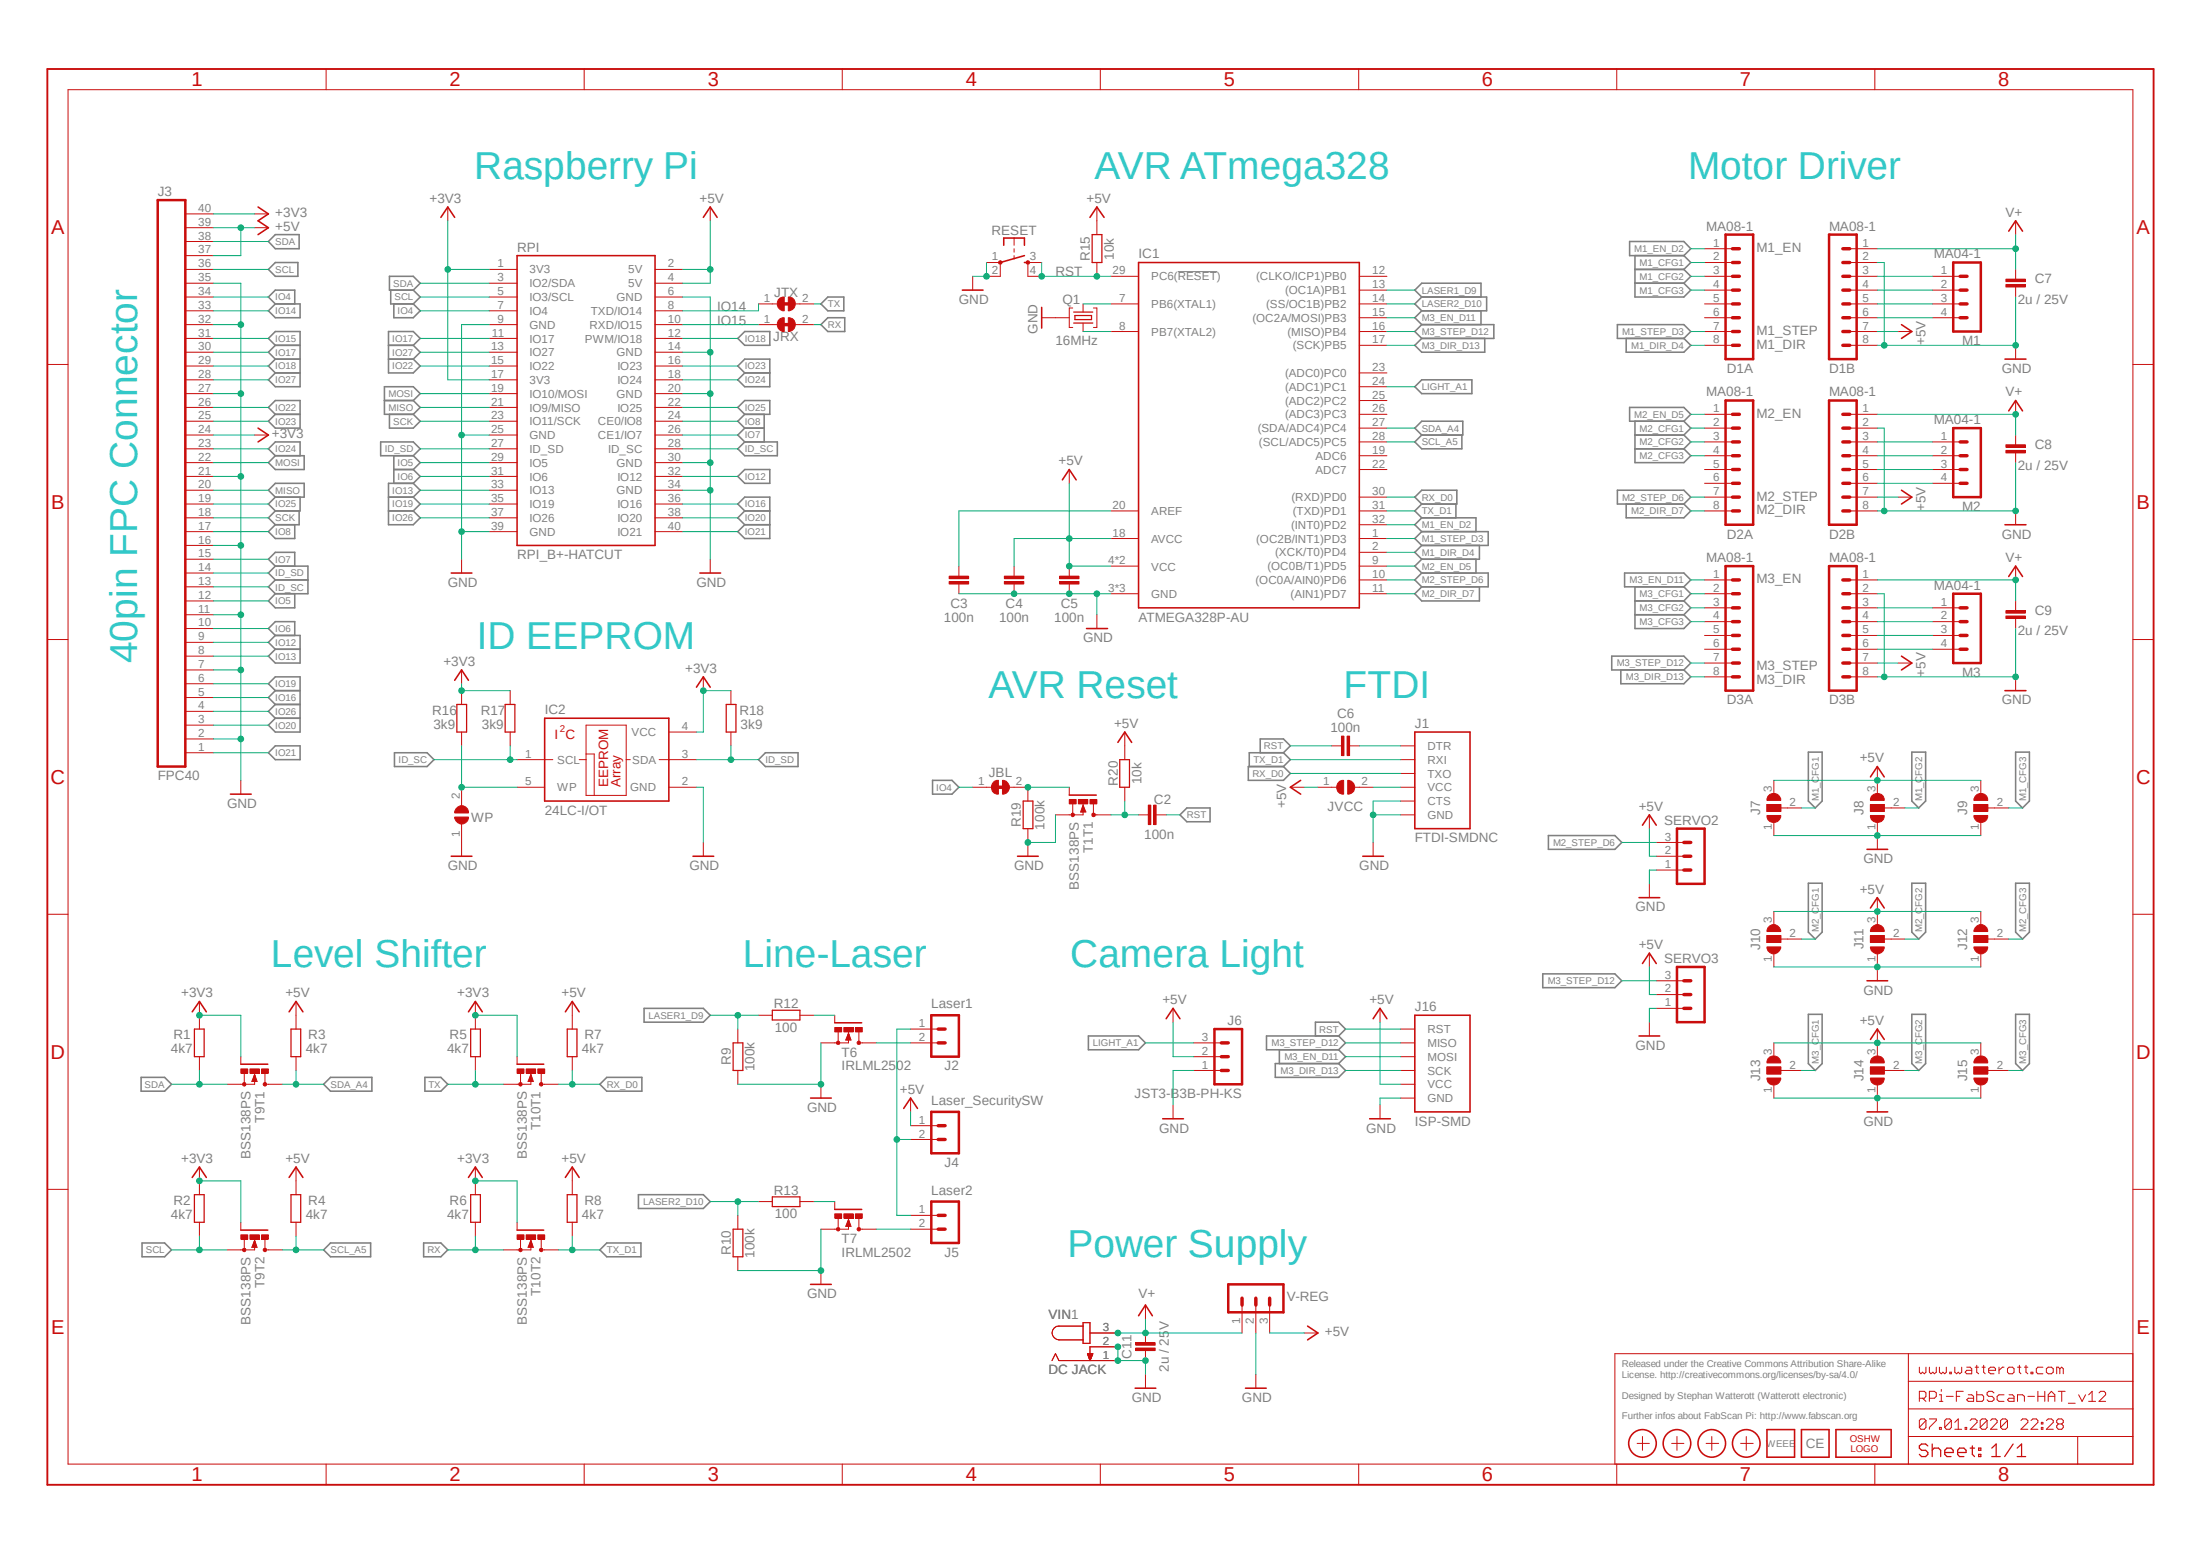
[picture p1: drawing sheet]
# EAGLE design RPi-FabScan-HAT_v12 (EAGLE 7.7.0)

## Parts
1  PASSER-07  [PASSER_07MM]
2  PASSER-07  [PASSER_07MM]
C2  100n  CAPACITOR-0402  [C0402]
C3  100n  CAPACITOR-0402  [C0402]
C4  100n  CAPACITOR-0402  [C0402]
C5  100n  CAPACITOR-0402  [C0402]
C6  100n  CAPACITOR-0402  [C0402]
C7  2u / 25V  CAPACITOR-1206  [C1206]
C8  2u / 25V  CAPACITOR-1206  [C1206]
C9  2u / 25V  CAPACITOR-1206  [C1206]
C11  2u / 25V  CAPACITOR-1206  [C1206]
D1A  MA08-1  [MA08-1]
D1B  MA08-1  [MA08-1]
D2A  MA08-1  [MA08-1]
D2B  MA08-1  [MA08-1]
D3A  MA08-1  [MA08-1]
D3B  MA08-1  [MA08-1]
IC1  ATMEGA328P-AU  [TQFP32]
IC2  24LC-I/OT  [SOT23-5]
J1  FTDI-SMDNC  [FTDI_SMDNC]
J2  Laser1  MA02-1  [MA02-1]
J3  FPC40  [FPC40-0.5]
J4  Laser_SecuritySW  MA02-1  [MA02-1]
J5  Laser2  MA02-1  [MA02-1]
J6  JST3-B3B-PH-KS  [JST_B3B-PH-KS]
J7  JUMPER3-0603-NC  [JUMPER3-0603_NC]
J8  JUMPER3-0603-NC  [JUMPER3-0603_NC]
J9  JUMPER3-0603-NC  [JUMPER3-0603_NC]
J10  JUMPER3-0603-NC  [JUMPER3-0603_NC]
J11  JUMPER3-0603-NC  [JUMPER3-0603_NC]
J12  JUMPER3-0603-NC  [JUMPER3-0603_NC]
J13  JUMPER3-0603-NC  [JUMPER3-0603_NC]
J14  JUMPER3-0603-NC  [JUMPER3-0603_NC]
J15  JUMPER3-0603-NC  [JUMPER3-0603_NC]
J16  ISP-SMD  [ISP-2X3_SMD]
JBL  JUMPER2-0402-NC  [JUMPER2-0402_NC]
JRX  JUMPER2-0402-NC  [JUMPER2-0402_NC]
JTX  JUMPER2-0402-NC  [JUMPER2-0402_NC]
JVCC  JUMPER2-0402-NC  [JUMPER2-0402_NC]
LOGO1  LOGO_CE-2  [CE_2MM]
LOGO2  OSHW_LOGOX0100  [OSHW_6X100]
LOGO3  LOGO_WEEE-4  [WEEE_4MM]
M1  MA04-1  [MA04-1]
M2  MA04-1  [MA04-1]
M3  MA04-1  [MA04-1]
Q1  16MHz  CRYSTAL-RES-32  [CRYSTAL_32X13]
R1  4k7  RESISTOR-0402  [C0402]
R2  4k7  RESISTOR-0402  [C0402]
R3  4k7  RESISTOR-0402  [C0402]
R4  4k7  RESISTOR-0402  [C0402]
R5  4k7  RESISTOR-0402  [C0402]
R6  4k7  RESISTOR-0402  [C0402]
R7  4k7  RESISTOR-0402  [C0402]
R8  4k7  RESISTOR-0402  [C0402]
R9  100k  RESISTOR-0402  [C0402]
R10  100k  RESISTOR-0402  [C0402]
R12  100  RESISTOR-0402  [C0402]
R13  100  RESISTOR-0402  [C0402]
R15  10k  RESISTOR-0402  [C0402]
R16  3k9  RESISTOR-0402  [C0402]
R17  3k9  RESISTOR-0402  [C0402]
R18  3k9  RESISTOR-0402  [C0402]
R19  100k  RESISTOR-0402  [C0402]
R20  10k  RESISTOR-0402  [C0402]
RESET  SW-TACTILE-PTS840P  [SW_PTS840P]
RPI  RPI_B+-HATCUT  [RPI-B+HAT_CUTOUT]
SERVO2  MA03-1  [MA03-1]
SERVO3  MA03-1  [MA03-1]
T1  BSS138PS  [SOT363]
T6  IRLML2502  MOSFET-N-SOT23  [SOT23]
T7  IRLML2502  MOSFET-N-SOT23  [SOT23]
T9  BSS138PS  [SOT363]
T10  BSS138PS  [SOT363]
V-REG  MA03-1  [MA03-1]
VIN  DC JACK  DC-JACK-2.1  [DC-JACK]
VIN1  DC JACK  DC-JACK-2.1  [DC-JACK]
WP  JUMPER2-0402-NC  [JUMPER2-0402_NC]
X1  PASSER-07  [PASSER_07MM]
X4  PASSER-07  [PASSER_07MM]

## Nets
+3V3: IC2.4(VCC) J3.24 J3.40 R1.1 R2.1 R5.1 R6.1 R16.2 R17.2 R18.2 RPI.1(3V3) RPI.17(3V3) T9.2(T1:G) T9.5(T2:G) T10.2(T1:G) T10.5(T2:G)
+5V: C4.2 C5.2 D1B.7 D2B.7 D3B.7 IC1.4(VCC) IC1.6(VCC) IC1.18(AVCC) J3.37 J3.39 J4.1 J6.2 J7.3 J8.3 J9.3 J10.3 J11.3 J12.3 J13.3 J14.3 J15.3 J16.VCC JVCC.1 R3.1 R4.1 R7.1 R8.1 R15.2 R20.2 RPI.2(5V) RPI.4(5V) SERVO2.2 SERVO3.2 V-REG.3
GND: C3.1 C4.1 C5.1 C7.1 C8.1 C9.1 C11.1 D1B.2 D1B.8 D2B.2 D2B.8 D3B.2 D3B.8 IC1.3(GND) IC1.5(GND) IC1.21(GND) IC2.2(GND) J1.1-GND(GND) J1.2-CTS(CTS) J3.2 J3.7 J3.11 J3.16 J3.21 J3.27 J3.32 J3.35 J6.1 J7.1 J8.1 J9.1 J10.1 J11.1 J12.1 J13.1 J14.1 J15.1 J16.GND Q1.GND R9.1 R10.1 R19.1 RESET.1 RESET.2 RPI.6(GND) RPI.9(GND) RPI.14(GND) RPI.20(GND) RPI.25(GND) RPI.30(GND) RPI.34(GND) RPI.39(GND) SERVO2.1 SERVO3.1 T1.1(T1:S) T6.2(S) T7.2(S) V-REG.2 VIN1.1 VIN1.2 VIN.1 VIN.2 WP.1
ID_SC: IC2.1(SCL) J3.13 R17.1 RPI.28(ID_SC)
ID_SD: IC2.3(SDA) J3.14 R18.1 RPI.27(ID_SD)
IO4: J3.34 JBL.1 RPI.7(IO4)
IO5: J3.12 RPI.29(IO5)
IO6: J3.10 RPI.31(IO6)
IO7: J3.15 RPI.26(CE1/IO7)
IO8: J3.17 RPI.24(CE0/IO8)
IO12: J3.9 RPI.32(IO12)
IO13: J3.8 RPI.33(IO13)
IO14: J3.33 JTX.1 RPI.8(TXD/IO14)
IO15: J3.31 JRX.1 RPI.10(RXD/IO15)
IO16: J3.5 RPI.36(IO16)
IO17: J3.30 RPI.11(IO17)
IO18: J3.29 RPI.12(PWM/IO18)
IO19: J3.6 RPI.35(IO19)
IO20: J3.3 RPI.38(IO20)
IO21: J3.1 RPI.40(IO21)
IO22: J3.26 RPI.15(IO22)
IO23: J3.25 RPI.16(IO23)
IO24: J3.23 RPI.18(IO24)
IO25: J3.19 RPI.22(IO25)
IO26: J3.4 RPI.37(IO26)
IO27: J3.28 RPI.13(IO27)
LASER1_D9: IC1.13((OC1A)PB1) R9.2 R12.1
LASER2_D10: IC1.14((SS/OC1B)PB2) R10.2 R13.1
LIGHT_A1: IC1.24((ADC1)PC1) J6.3
M1_CFG1: D1A.2 J7.2
M1_CFG2: D1A.3 J8.2
M1_CFG3: D1A.4 J9.2
M1_DIR_D4: D1A.8 IC1.2((XCK/T0)PD4)
M1_EN_D2: D1A.1 IC1.32((INT0)PD2)
M1_STEP_D3: D1A.7 IC1.1((OC2B/INT1)PD3)
M2_CFG1: D2A.2 J10.2
M2_CFG2: D2A.3 J11.2
M2_CFG3: D2A.4 J12.2
M2_DIR_D7: D2A.8 IC1.11((AIN1)PD7)
M2_EN_D5: D2A.1 IC1.9((OC0B/T1)PD5)
M2_STEP_D6: D2A.7 IC1.10((OC0A/AIN0)PD6) SERVO2.3
M3_CFG1: D3A.2 J13.2
M3_CFG2: D3A.3 J14.2
M3_CFG3: D3A.4 J15.2
M3_DIR_D13: D3A.8 IC1.17((SCK)PB5) J16.SCK
M3_EN_D11: D3A.1 IC1.15((OC2A/MOSI)PB3) J16.MOSI
M3_STEP_D12: D3A.7 IC1.16((MISO)PB4) J16.MISO SERVO3.3
MISO: J3.20 RPI.21(IO9/MISO)
MOSI: J3.22 RPI.19(IO10/MOSI)
N$1: IC1.7(PB6(XTAL1)) Q1.2
N$2: IC1.8(PB7(XTAL2)) Q1.1
N$3: D3B.3 M3.1
N$5: C3.2 IC1.20(AREF)
N$6: R12.2 T6.1(G)
N$7: R13.2 T7.1(G)
N$9: C6.1 J1.6-DTR(DTR)
N$11: J2.1 J4.2 J5.1
N$12: JBL.2 R19.2 T1.2(T1:G)
N$14: C2.2 R20.1 T1.6(T1:D)
N$15: J2.2 T6.3(D)
N$17: D3B.4 M3.2
N$22: D3B.5 M3.3
N$23: D3B.6 M3.4
N$25: D2B.3 M2.1
N$26: D2B.4 M2.2
N$27: D2B.5 M2.3
N$28: D2B.6 M2.4
N$30: D1B.3 M1.1
N$31: D1B.4 M1.2
N$32: D1B.5 M1.3
N$33: D1B.6 M1.4
N$35: J5.2 T7.3(D)
N$36: IC2.5(WP) R16.1 WP.2
RST: C2.1 C6.2 IC1.29(PC6(!RESET!)) J16.RST R15.1 RESET.3(S1) RESET.4(S2)
RX: JRX.2 R6.2 T10.4(T2:S)
RX_D0: IC1.30((RXD)PD0) J1.4-TXO(TXO) R7.2 T10.6(T1:D)
SCK: J3.18 RPI.23(IO11/SCK)
SCL: J3.36 R2.2 RPI.5(IO3/SCL) T9.4(T2:S)
SCL_A5: IC1.28((SCL/ADC5)PC5) R4.2 T9.3(T2:D)
SDA: J3.38 R1.2 RPI.3(IO2/SDA) T9.1(T1:S)
SDA_A4: IC1.27((SDA/ADC4)PC4) R3.2 T9.6(T1:D)
TX: JTX.2 R5.2 T10.1(T1:S)
TX_D1: IC1.31((TXD)PD1) J1.5-RXI(RXI) R8.2 T10.3(T2:D)
V+: C7.2 C8.2 C9.2 C11.2 D1B.1 D2B.1 D3B.1 V-REG.1 VIN1.3 VIN.3
VCC_FTDI: J1.3-VCC(VCC) JVCC.2
Unconnected: D1A.5 D1A.6 D2A.5 D2A.6 D3A.5 D3A.6 IC1.12((CLKO/ICP1)PB0) IC1.19(ADC6) IC1.22(ADC7) IC1.23((ADC0)PC0) IC1.25((ADC2)PC2) IC1.26((ADC3)PC3) T1.3(T2:D) T1.4(T2:S) T1.5(T2:G)

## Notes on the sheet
- Raspberry Pi | AVR ATmega328 | Motor Driver
- M1_EN
- M1_STEP
- M1_DIR
- M2_EN
- 40pin FPC Connector
- M2_STEP
- M2_DIR
- M3_EN
- ID EEPROM
- M3_STEP
- M3_DIR
- AVR Reset | FTDI
- Level Shifter | Line-Laser | Camera Light
- Power Supply
- Released under the Creative Commons Attribution Share-Alike 
  License. http://creativecommons.org/licenses/by-sa/4.0/
  
  Designed by Stephan Watterott (Watterott electronic)
  
  Further infos about FabScan Pi: http://www.fabscan.org
